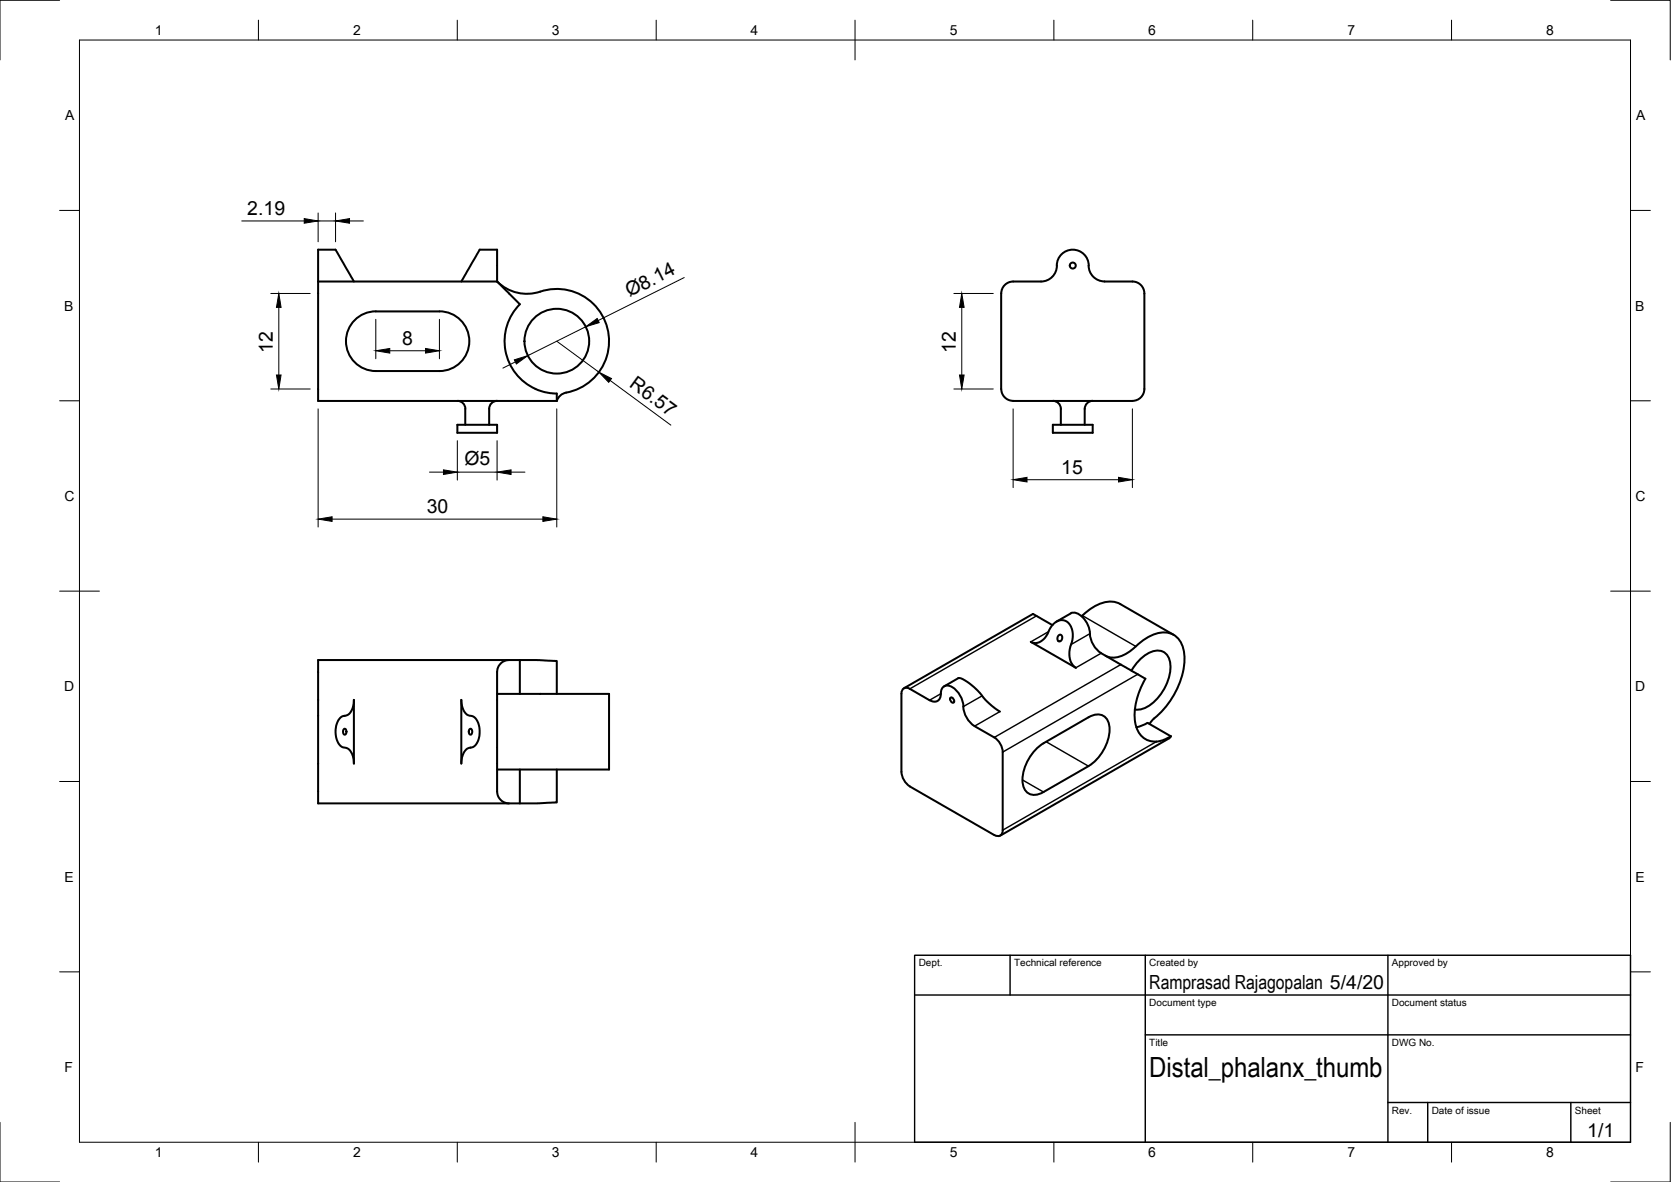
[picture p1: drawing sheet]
<svg xmlns="http://www.w3.org/2000/svg" width="420mm" height="297mm" viewBox="0 0 420 297" stroke-linecap="round" stroke-linejoin="round" font-family="sans-serif">
<!-- layer: Visible -->
<g fill="none" stroke="#000" stroke-width=".51">
<path d="M80 70.7v-8h4.4l4.6 8M80 70.7v30.1h60v-1.9a13.2 13.2 0 0 1-12.1-8.1 13.2 13.2 0 0 1 2.8-14.3M80 70.7h45M116 70.7l4.6-8h4.4v8M125 70.7l5.7 5.8M125 70.7a10.9 10.9 0 0 0 12 2.3 13.1 13.1 0 0 1 15.9 10.1 13.1 13.1 0 0 1-10.6 15.6M254.8 70.7a3 3 0 0 0-3.1 3.1l.1 23.9a2.99 2.99 0 0 0 3 3M265.7 66.7a4.1 4.1 0 0 1 4.5-3.9 4.1 4.1 0 0 1 3.6 4.7 4 4 0 0 0 3.9 3.2h7a2.99 2.99 0 0 1 3 3v24.1a2.99 2.99 0 0 1-3 2.9l-30 .1M265.7 66.7a4 4 0 0 1-3.9 4h-7.1M89.6 80.1a7.5 7.5 0 0 1 4.9-1.9h16a7.5 7.5 0 0 1 7.5 7.5 7.5 7.5 0 0 1-7.5 7.5h-16a7.5 7.5 0 0 1-7-4.8 7.5 7.5 0 0 1 2.1-8.3zM142.4 98.7a3 3 0 0 0-2.4 2M115 106.8h10v2h-10z"/>
<path d="M115 100.7a2 2 0 0 1 2 2M117 102.8v4M123 102.8v4M125 100.7a2 2 0 0 0-2 2M264.7 106.8h10v2h-10zM264.7 100.7a2 2 0 0 1 2 2M266.7 102.8v4M272.7 102.8v4M274.8 100.7a2 2 0 0 0-2 2M264.5 157l-4.8-2.7-32.4 18.7M265.6 156.2l3.6-2.1a3.5 3.5 0 0 1 3.9 2.2l.8 1.8a7 7 0 0 0 3 6l11.1 6.5M266.2 159.7a.65 .65 0 0 1 .9 .1 .65 .65 0 0 1-.1 .9 .63 .63 0 0 1-.9 .4 .63 .63 0 0 1-.2-1z"/>
<path d="M272.1 154.7l-.2 .2M272.2 154.7a10.2 10.2 0 0 1 8-3.4l1.5 .5 13.4 7.7M89 175.9v16a3.9 3.9 0 0 0-2-4 2.65 2.65 0 0 1-2.5-2.5 5.1 5.1 0 0 1 1.6-5.4 2.94 2.94 0 0 0 2.8-3.1zM116 175.9a4 4 0 0 0 2 3.9 2.61 2.61 0 0 1 2.4 2.6 5.1 5.1 0 0 1-1.5 5.4 2.94 2.94 0 0 0-2.8 3l-.1 1.1zM125 174.4h28.1v19h-28.1M128 165.9a3 3 0 0 0-3 3v30a3 3 0 0 0 3 3M130.7 165.9h-50.7v36h55l5-.2v-8.3M130.7 174.4v-8.5l9.3 .2v8.3M237.4 172.5l3.6-2.1a7.7 7.7 0 0 1 4.4 2.7l.3 .4a20.4 20.4 0 0 0 5.7 5.3M238.9 175.4a.76 .76 0 0 1 .9 .3 .76 .76 0 0 1-.1 .9l-.7-.4zM242.2 177.6a6.3 6.3 0 0 0 2.9 4.9l5.4 3.2 1.2 1.5 .4 1.8M242.2 177.6a5.6 5.6 0 0 0-4-5.3 1.67 1.67 0 0 0-1.6 2 1.73 1.73 0 0 1-.9 1.8 1.73 1.73 0 0 1-2-.1l-4.9-2.9a1.28 1.28 0 0 0-1.5-.1 1.28 1.28 0 0 0-.6 1.3v19.7"/>
<path d="M259.2 161.3a2.97 2.97 0 0 0 3.9-1.5 6.5 6.5 0 0 1 3-3.8 2.71 2.71 0 0 1 3.5 2.5 8.4 8.4 0 0 1-.6 4.6 4.4 4.4 0 0 0 1.5 4.7zM278 164.8a5.7 5.7 0 0 0 6-1l.8-.6a12.5 12.5 0 0 1 8-4.3 5.3 5.3 0 0 1 5 5.6 20.9 20.9 0 0 1-8.1 16.5l-.6 .9M284.5 168.5a9.3 9.3 0 0 1 6.4-5 3.2 3.2 0 0 1 3.4 3.5 12.3 12.3 0 0 1-6.5 11l-1.7 .3h-.7M288 170.6a16.4 16.4 0 0 0-2.3 12 5.2 5.2 0 0 0 7.8 2.9l.9-.5-5.9-3.3-2.8 1.1M86.5 183.2a.72 .72 0 0 1 .7 .5 .72 .72 0 0 1-.3 .9 .75 .75 0 0 1-.7-.6 .75 .75 0 0 1 .3-.8zM118 183.3a.5 .5 0 0 1 .7 0 .5 .5 0 0 1 0 .6 .49 .49 0 0 1-.4 .7 .49 .49 0 0 1-.4-.7zM130.7 193.4v8.5M226.7 194l.2 1.2 .6 1.1 1.3 1.3M252.1 189v19.6a1.29 1.29 0 0 1-.6 1.4 1.29 1.29 0 0 1-1.5-.2l-21.2-12.2M260.9 187.9l1.5-1.1 11.3-6.5a3.2 3.2 0 0 1 3.8-.4 3.2 3.2 0 0 1 1.5 3.4 11.8 11.8 0 0 1-5.3 9.2l-11.3 6.5a3.2 3.2 0 0 1-3.8 .4 3.2 3.2 0 0 1-1.5-3.4 11.8 11.8 0 0 1 3.8-8.1zM294.4 185l-.5 .6-42.4 24.4"/>
<circle cx="269.7" cy="66.7" r=".75"/>
<circle cx="140" cy="85.7" r="8.1"/>
</g>
<!-- layer: Visible Narrow -->
<g fill="none" stroke="#000" stroke-width=".36">
<path d="M260.6 154.8l-31.8 18.3M263.7 158.7l-4.5 2.6M272.1 154.7l13.5 7.7M274 159.2l-4.7 2.8M236.6 174.3l-2.9 1.7M247 174.9l-4.8 2.7M251.4 178.8l-6.4 3.7M276.9 164.2l-6.4 3.6M281.8 167l-31.8 18.3M286.1 169.4l-34 19.6M257.1 196l5.3 3M263 186.4l10.7 6.1"/>
<path d="M290.8 186.4l-38.7 22.2"/>
</g>
<!-- layer: Border -->
<g fill="none" stroke="#000" stroke-width=".25">
<path d="M15 .1h-15v15M20 10.1h390v276.9h-390zM65 5.1v5M115 5.1v5M165 5.1v5M215 5.1v10M265 5.1v5M315 5.1v5M365 5.1v5M405 .1h15v15M15 52.9h5M410 52.9h5"/>
<path d="M15 100.7h5M410 100.7h5M15 148.6h10M405 148.6h10M15 196.4h5M410 196.4h5M15 244.2h5M410 244.2h5M0 282.1v14.9h15M65 287v5M115 287v5M165 287v5"/>
<path d="M215 282.1v9.9M265 287v5M315 287v5M365 287v5M420 282.1v14.9h-15"/>
</g>
<!-- layer: TitleBlock -->
<path d="M230 240.1h180v46.9h-180zM230 250h180M254 240.1v9.9M288 240.1v46.9M349 240.1v46.9M288 260.1h122M349 277.1h61M359 277.1v9.9M395 277.1v9.9" fill="none" stroke="#000" stroke-width=".36"/>
<!-- layer: Dimensions -->
<g fill="none" stroke="#000" stroke-width=".25">
<path d="M60.8 55.5h15.7M80 53.5v7.3M80 55.5h4.4M84.4 53.5v7.3M87.9 55.5h3.5M68.1 73.8h9.9M70.1 77.2v17M172 69.8l-21.6 10.7M239.8 73.8h9.9M241.8 77.2v17M68.1 97.8h9.9M94.5 80.2v10"/>
<path d="M98 88.1h9M110.5 80.2v10M129.6 90.9l-3.2 1.6M140 85.8l10.6 7.7M147.3 82.1l-14.6 7.3M153.4 95.6l15.3 11.2M239.8 97.8h9.9M80 102.8v29.6M108 118.6h3.5M115 110.8v9.9M115 118.6h10M125 110.8v9.9"/>
<path d="M128.5 118.6h3.5M140 102.8v29.6M254.7 102.8v19.7M284.7 102.8v19.7M83.5 130.5h53M258.2 120.6h23"/>
</g>
<g fill="#000" stroke="#000" stroke-width=".25">
<path d="M76.5 54.9l3.5 .6-3.5 .6zM84.4 55.5l3.5-.6v1.2zM70.1 73.8l.6 3.4h-1.2zM241.8 73.8l.6 3.4h-1.1zM69.5 94.2h1.2l-.6 3.6zM94.5 88.1l3.5-.5v1.1zM107 87.6l3.5 .5-3.5 .6zM129.3 90.4l3.4-1-2.9 2.1zM147.3 82.1l2.9-2.1 .5 1.1zM150.6 93.5l3.2 1.6-.7 1zM241.3 94.2h1.1l-.6 3.6zM111.5 118.1l3.5 .5-3.5 .6z"/>
<path d="M125 118.6l3.5-.5v1.1zM254.7 120.6l3.5-.6v1.1zM281.2 120l3.5 .6-3.5 .5zM80 130.5l3.5-.6v1.1zM136.5 129.9l3.5 .6-3.5 .5z"/>
</g>
<text font-size="7" x="289" y="270.6">Distal_phalanx_thumb</text>
<g font-size="4.9">
<text x="62.2" y="54">2.19</text>
<text x="158.3" y="74.7" transform="rotate(-27 158.3 74.7)">Ø8.14</text>
<text x="68.6" y="88.6" transform="rotate(-90 68.6 88.6)">12</text>
<text x="101.1" y="86.6">8</text>
<text x="240.3" y="88.6" transform="rotate(-90 240.3 88.6)">12</text>
<text x="158" y="97.1" transform="rotate(36 158 97.1)">R6.57</text>
<text x="116.8" y="116.9">Ø5</text>
<text x="266.8" y="119">15</text>
<text x="107.3" y="128.9">30</text>
<text x="289" y="248.5">Ramprasad Rajagopalan 5/4/20</text>
<text x="399.1" y="285.7">1/1</text>
</g>
<g font-size="3.5">
<text x="39" y="8.8">1</text>
<text x="88.8" y="8.8">2</text>
<text x="138.8" y="8.8">3</text>
<text x="188.7" y="8.8">4</text>
<text x="238.8" y="8.8">5</text>
<text x="288.7" y="8.8">6</text>
<text x="338.8" y="8.8">7</text>
<text x="388.8" y="8.8">8</text>
<text x="16.4" y="30.2">A</text>
<text x="411.4" y="30.2">A</text>
<text x="16.2" y="78">B</text>
<text x="411.2" y="78">B</text>
<text x="16.2" y="125.9">C</text>
<text x="411.2" y="125.9">C</text>
<text x="16.2" y="173.7">D</text>
<text x="411.2" y="173.7">D</text>
<text x="16.2" y="221.6">E</text>
<text x="411.2" y="221.6">E</text>
<text x="16.2" y="269.4">F</text>
<text x="411.2" y="269.4">F</text>
<text x="39" y="290.8">1</text>
<text x="88.8" y="290.8">2</text>
<text x="138.8" y="290.8">3</text>
<text x="188.7" y="290.8">4</text>
<text x="238.8" y="290.8">5</text>
<text x="288.7" y="290.8">6</text>
<text x="338.8" y="290.8">7</text>
<text x="388.8" y="290.8">8</text>
</g>
<g font-size="2.5">
<text x="231" y="242.9">Dept.</text>
<text x="255" y="242.9">Technical reference</text>
<text x="289" y="242.9">Created by</text>
<text x="350" y="242.9">Approved by</text>
<text x="289" y="252.8">Document type</text>
<text x="350" y="252.8">Document status</text>
<text x="289" y="262.9">Title</text>
<text x="350" y="262.9">DWG No.</text>
<text x="350" y="279.9">Rev.</text>
<text x="360" y="279.9">Date of issue</text>
<text x="396" y="279.9">Sheet</text>
</g>
</svg>
